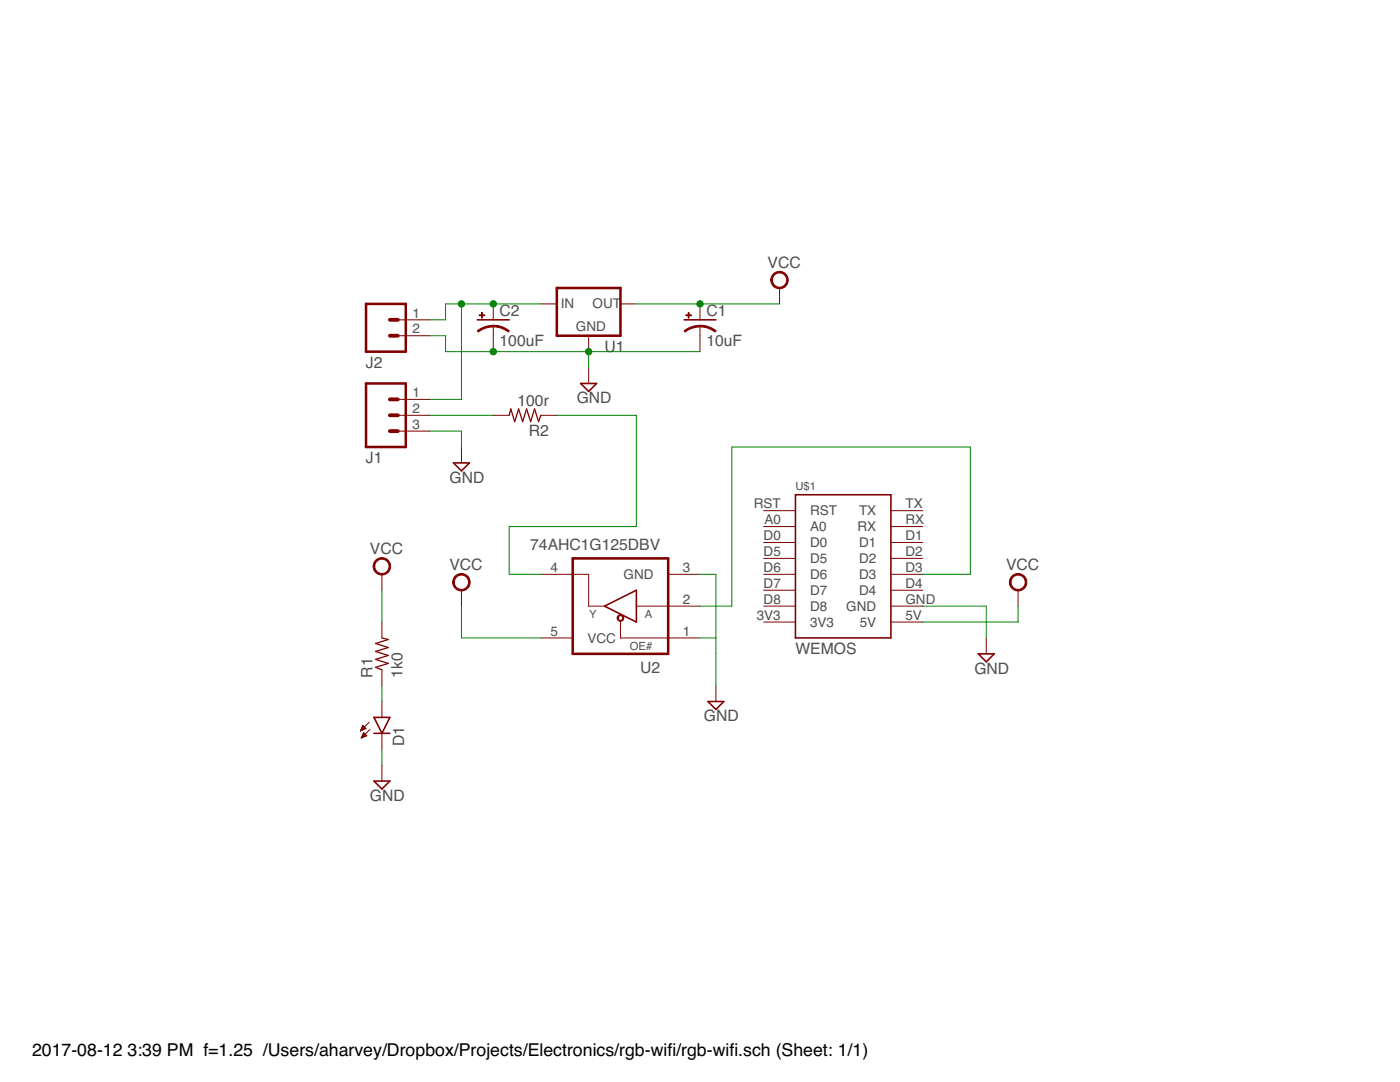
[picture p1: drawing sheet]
<svg xmlns="http://www.w3.org/2000/svg" width="279mm" height="216mm" viewBox="0 0 279 216" stroke-linecap="round" stroke-linejoin="round" font-family="sans-serif">
<path d="M95.3 63.8h6.3M115.9 76.5h3.2l-1.6 1.6zM136.5 63.8h6.4M90.5 92.4h3.2l-1.6 1.6zM158.7 98.7h19.1v28.6h-19.1zM120.6 120.9l6.4-3.1v6.3zM141.3 140h3.2l-1.6 1.6zM195.2 130.5h3.2l-1.6 1.6zM74.6 143.2h3.2l-1.6 3.1zM74.6 146.3h3.2M74.6 155.9h3.2l-1.6 1.5z" fill="none" stroke="#800000" stroke-width=".32"/>
<g fill="none" stroke="#800000" stroke-width=".2">
<path d="M155.6 57.5v3.1M79.4 79.7h6.3M79.4 63.8h6.3M79.4 67h6.3M98.4 60.6v3.2M98.4 65.1v5.1M107.9 60.6h3.2M117.5 67v3.2M117.5 73.3v3.2M123.8 60.6h3.2M139.7 60.6v3.2M139.7 65.1v5.1"/>
<path d="M79.4 82.9h6.3M79.4 86h6.3M92.1 89.2v3.2M98.4 82.9h3.2M107.9 82.9h3.2M76.2 114.6v3.2M92.1 117.8v3.1M107.9 114.6h9.6v6.3h3.1M133.3 114.6h6.4M152.4 117.8h6.3M152.4 114.6h6.3M152.4 111.4h6.3"/>
<path d="M152.4 108.2h6.3M152.4 105.1h6.3M152.4 101.9h6.3M177.8 117.8h6.3M177.8 114.6h6.3M177.8 111.4h6.3M177.8 108.2h6.3M177.8 105.1h6.3M177.8 101.9h6.3M203.2 117.8v3.1M76.2 124.1v3.2M76.2 133.6v3.2"/>
<path d="M76.2 140v3.2M107.9 127.3h6.4M123.8 123.9v3.4h15.9M127 120.9h12.7M142.9 136.8v3.2M152.4 124.1h6.3M152.4 120.9h6.3M177.8 124.1h6.3M177.8 120.9h6.3M196.8 127.3v3.2M72 145.7h.3M72.1 145.5h.6"/>
<path d="M72.1 145.4h.9M72.2 147.1h.3M72.2 145.2h.7M72.2 147h.6M72.3 145.1h.4M72.3 146.8h.9M72.3 144.9h.3M72.4 146.6h.6M72.4 144.7l-.5 1.2M72.4 144.7l.6 .7M72.4 144.7h.1M72.4 146.5h.5"/>
<path d="M72.5 146.3h.2M72.6 146.2l-.5 1.1M72.6 146.2l.6 .6M72.6 146.2h.1M73 145.4l-1.1 .5M73.2 146.8l-1.1 .5M73.7 144.1l-1.8 1.8M73.8 145.5l-1.7 1.8M76.2 146.3v3.2M76.2 152.7v3.2"/>
</g>
<path d="M111.1 57.5h12.7v9.5h-12.7zM73 76.5h8v12.7h-8zM73 60.6h8v9.6h-8zM114.3 111.4h19v19.1h-19z" fill="none" stroke="#800000" stroke-width=".51"/>
<path d="M77.8 79.7h1.6M77.8 67h1.6M77.8 63.8h1.6M77.8 86h1.6M77.8 82.9h1.6" fill="none" stroke="#800000" stroke-width=".76"/>
<g fill="#800000" stroke="#800000" stroke-width=".2">
<path d="M139.7 64.9l1.4 .2 1.8 .9-.2 .3-1.4-.8-1.6-.3z" fill-rule="evenodd"/>
<path d="M136.5 66l1.8-.9 1.4-.2v.3a4.9 4.9 0 0 0-3 1.1z" fill-rule="evenodd"/>
<path d="M98.4 64.9l1.5 .2 1.7 .9-.1 .3-1.5-.8-1.6-.3z" fill-rule="evenodd"/>
<path d="M95.2 66l1.8-.9 1.4-.2v.3a5 5 0 0 0-3 1.1z" fill-rule="evenodd"/>
<path d="M154.2 54.8a1.75 1.75 0 0 1 2.8 .1 1.75 1.75 0 0 1-.9 2.7 1.75 1.75 0 0 1-2.3-1.7h.3a1.43 1.43 0 0 1 2.1-1.4 1.43 1.43 0 0 1 .3 2.5 1.43 1.43 0 0 1-2.3-.8l-.1-.3h-.3z" fill-rule="evenodd"/>
<path d="M201.8 115.1a1.75 1.75 0 0 1 2.8 .1 1.75 1.75 0 0 1-.9 2.6 1.75 1.75 0 0 1-2.3-1.6h.4a1.42 1.42 0 0 1 2-1.3 1.42 1.42 0 0 1 .3 2.3 1.42 1.42 0 0 1-2.3-.7v-.3h-.4z" fill-rule="evenodd"/>
<path d="M75.1 111.6a1.75 1.75 0 0 1 2.7 .6 1.75 1.75 0 0 1-1.2 2.5 1.75 1.75 0 0 1-2.1-1.7h.3a1.43 1.43 0 0 1 2-1.3 1.43 1.43 0 0 1 .3 2.4 1.43 1.43 0 0 1-2.3-.8v-.3h-.3a1.75 1.75 0 0 1 .6-1.4z" fill-rule="evenodd"/>
<path d="M123.3 122.9a.66 .66 0 0 1 1.1 .1 .66 .66 0 0 1-.4 1 .66 .66 0 0 1-.8-.7h.2a.47 .47 0 0 1 .6-.5 .47 .47 0 0 1 .2 .8 .47 .47 0 0 1-.8-.1v-.2h-.2z" fill-rule="evenodd"/>
<path d="M90.7 115.1a1.75 1.75 0 0 1 2.8 .1 1.75 1.75 0 0 1-.9 2.6 1.75 1.75 0 0 1-2.3-1.6h.4a1.42 1.42 0 0 1 2-1.3 1.42 1.42 0 0 1 .3 2.3 1.42 1.42 0 0 1-2.3-.7v-.3h-.4z" fill-rule="evenodd"/>
</g>
<g fill="#800000" stroke="#800000" stroke-width=".2">
<path d="M136.9 62.8h1.1v.2h-1.1z"/>
<path d="M137.4 62.4h.1v1.1h-.1z"/>
<path d="M95.6 62.8h1.1v.2h-1.1z"/>
<path d="M96.1 62.4h.2v1.1h-.2z"/>
</g>
<path d="M101.6 82.9l.3-1.3 .8 2.5 .8-2.5 .8 2.5 .8-2.5 .8 2.5 .8-2.5 .8 2.5 .4-1.2M76.2 127.3l1.3 .3-2.5 .8 2.5 .8-2.5 .8 2.5 .8-2.5 .8 2.5 .8-2.5 .8 1.2 .4" fill="none" stroke="#800000" stroke-width=".25"/>
<g fill="none" stroke="#008000" stroke-width=".2">
<path d="M85.7 67h3.2v3.2h50.8M92.1 60.6v19.1h-6.4M107.9 60.6h-19v3.2h-3.2M117.5 70.2v3.1M127 60.6h28.6M85.7 86h6.4v3.2M85.7 82.9h12.7M111.1 82.9h15.9v22.2h-25.4v9.5h6.3M76.2 117.8v6.3M139.7 114.6h3.2v22.2M184.1 114.6h9.6v-25.4h-47.7v31.7h-6.3M76.2 136.8v3.2"/>
<path d="M92.1 120.9v6.4h15.8M139.7 127.3h3.2M184.1 120.9h12.7v6.4M203.2 120.9v3.2h-19.1M76.2 149.5v3.2"/>
</g>
<g fill="#008000" stroke="#008000" stroke-width=".2">
<circle cx="98.4" cy="60.6" r=".64"/>
<circle cx="92.1" cy="60.6" r=".64"/>
<circle cx="98.4" cy="70.2" r=".64"/>
<circle cx="117.5" cy="70.2" r=".64"/>
<circle cx="139.7" cy="60.6" r=".64"/>
</g>
<g font-size="3.5">
<text x="6.4" y="210.7">2017-08-12</text>
<text x="25.5" y="210.7">3:39 PM f=1.25 /Users/aharvey/Dropbox/Projects/Electronics/rgb-wif/rgb-wif.sch (Sheet: 1/1)</text>
<text x="133.2" y="210.7">i</text>
<text x="145.6" y="210.7">i</text>
</g>
<g font-size="3.1" fill="#505050">
<text x="153.2" y="53.5">VCC</text>
<text x="99.7" y="63">C2</text>
<text x="141" y="63">C1</text>
<text x="99.7" y="69.1">100uF</text>
<text x="120.7" y="70.2">U1</text>
<text x="141" y="69.1">10uF</text>
<text x="73" y="73.3">J2</text>
<text x="103.3" y="81">100r</text>
<text x="115.1" y="80.5">GND</text>
<text x="105.5" y="87">R2</text>
<text x="73" y="92.4">J1</text>
<text x="89.7" y="96.3">GND</text>
<text x="73.8" y="110.6">VCC</text>
<text x="89.7" y="113.8">VCC</text>
<text x="105.8" y="109.7">74AHC1G125DBV</text>
<text x="200.8" y="113.8">VCC</text>
<text x="158.7" y="130.5">WEMOS</text>
<text x="74.3" y="135.2" transform="rotate(-90 74.3 135.2)">R1</text>
<text x="80.3" y="135.2" transform="rotate(-90 80.3 135.2)">1k0</text>
<text x="127.8" y="134.3">U2</text>
<text x="194.5" y="134.4">GND</text>
<text x="140.5" y="144">GND</text>
<text x="80.7" y="148.9" transform="rotate(-90 80.7 148.9)">D1</text>
<text x="73.8" y="159.8">GND</text>
</g>
<g font-size="2.7" fill="#505050">
<text x="82.3" y="63.4">1</text>
<text x="111.9" y="61.4">IN</text>
<text x="118.3" y="61.4">OUT</text>
<text x="82.3" y="66.5">2</text>
<text x="114.9" y="66">GND</text>
<text x="82.3" y="79.2">1</text>
<text x="82.3" y="82.4">2</text>
<text x="82.3" y="85.6">3</text>
<text x="150.5" y="101.5">RST</text>
<text x="180.7" y="101.5">TX</text>
<text x="152.4" y="107.8">D0</text>
<text x="152.5" y="104.6">A0</text>
<text x="161.7" y="106">A0</text>
<text x="161.7" y="102.9">RST</text>
<text x="171.1" y="106">RX</text>
<text x="171.4" y="102.9">TX</text>
<text x="180.7" y="107.8">D1</text>
<text x="180.7" y="104.6">RX</text>
<text x="152.4" y="111">D5</text>
<text x="161.7" y="112.4">D5</text>
<text x="161.7" y="109.2">D0</text>
<text x="171.4" y="112.4">D2</text>
<text x="171.4" y="109.2">D1</text>
<text x="180.7" y="111">D2</text>
<text x="109.9" y="114.1">4</text>
<text x="124.5" y="115.5">GND</text>
<text x="136.3" y="114.1">3</text>
<text x="152.4" y="117.3">D7</text>
<text x="152.4" y="114.1">D6</text>
<text x="161.7" y="118.7">D7</text>
<text x="161.7" y="115.5">D6</text>
<text x="171.4" y="118.7">D4</text>
<text x="171.4" y="115.5">D3</text>
<text x="180.7" y="117.3">D4</text>
<text x="180.7" y="114.1">D3</text>
<text x="136.3" y="120.5">2</text>
<text x="151" y="123.7">3V3</text>
<text x="152.4" y="120.5">D8</text>
<text x="161.7" y="125.1">3V3</text>
<text x="161.7" y="121.9">D8</text>
<text x="168.9" y="121.9">GND</text>
<text x="171.6" y="125.1">5V</text>
<text x="180.7" y="123.7">5V</text>
<text x="180.7" y="120.5">GND</text>
<text x="109.9" y="126.8">5</text>
<text x="117.2" y="128.2">VCC</text>
<text x="136.3" y="126.8">1</text>
</g>
<g font-size="2.2" fill="#505050">
<text x="158.7" y="97.8">U$1</text>
<text x="117.6" y="123.3">Y</text>
<text x="128.7" y="123.3">A</text>
<text x="125.7" y="129.7">OE#</text>
</g>
</svg>
